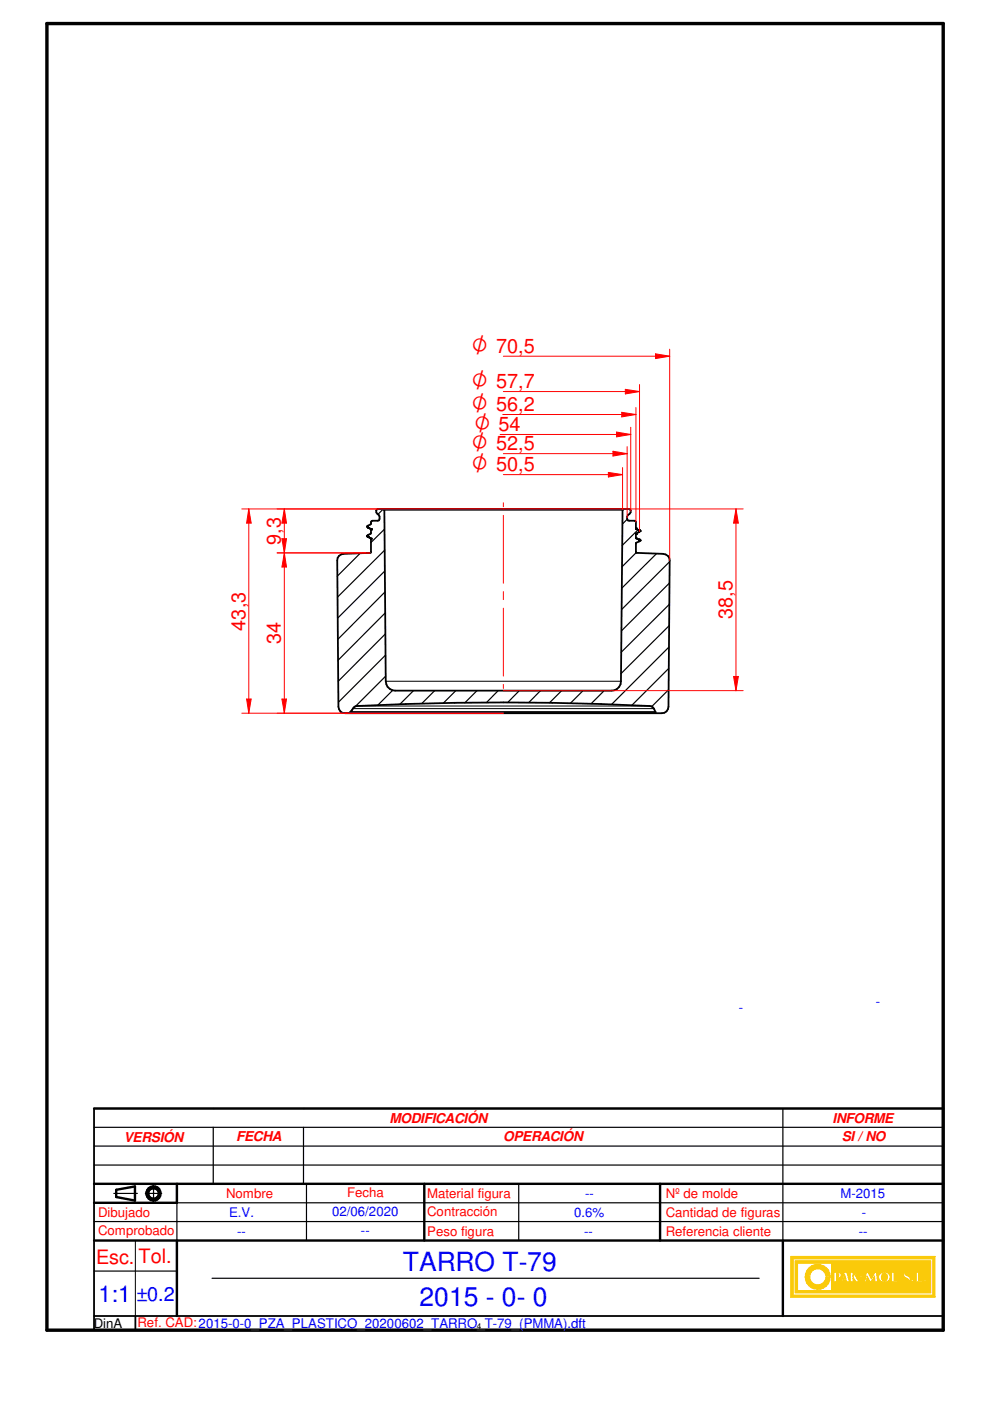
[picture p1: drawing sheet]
<svg xmlns="http://www.w3.org/2000/svg" width="210mm" height="297mm" viewBox="0 0 210 297" stroke-linecap="round" stroke-linejoin="round" font-family="sans-serif">
<path d="M9.9 5h190.1v277h-190.1z" fill="none" stroke="#000" stroke-width=".72"/>
<g fill="none" stroke="#000" stroke-width=".51">
<path d="M19.9 255h17.6M19.9 251h180.1M24.6 252.3v1.5M28.6 251.5v3.1M140 251v12M19.9 263h180.1M166 263v16"/>
<circle cx="32.5" cy="253" r="1.5"/>
<circle cx="32.6" cy="253" r="1.14"/>
</g>
<path d="M19.9 235v47h180.1v-47M19.9 279h180.1M28.7 279v3" fill="none" stroke="#000" stroke-width=".38"/>
<g fill="none" stroke="#000" stroke-width=".25">
<path d="M45.2 239v12M64.3 239v12M166 235v28M19.9 247h180.1M19.9 259h180.1M24.1 253h5M30.8 253h3.5M32.6 251.3v3.5M37.5 255v8M65 251v12M110 251v12M19.9 269.5h17.6"/>
<path d="M45 271h116"/>
</g>
<g fill="#faca0a">
<path d="M167.7 266.4v8.6h30.5v-8.6zM168.1 266.9h29.7v7.7h-29.7z" fill-rule="evenodd"/>
<path d="M168.6 267.3v6.8h28.7v-6.8zM193.1 271.5a.3 .3 0 0 1 .6 0 .3 .3 0 0 1-.6 0zM194.2 269.7h.6v1.9h.8v.2h-1.4zM195.9 271.4l.4-.1v.4l-.3 .1zM169.1 267.8h7.2v5.8h-7.2zM176.8 269.7h.8a.61 .61 0 0 1 .8 .5 .61 .61 0 0 1-.6 .7h-.4v.9h-.6zM179 269.7h.5l.6 2.1h-.6l-.1-.4h-.6l-.2 .4h-.2zM180.3 269.7h.5v.9l.8-.9h.3l-.5 .7 .7 1.4h-.7l-.5-.9-.1 .9h-.5zM182.2 270.6h.8v.2h-.8zM183.7 269.7h.3l.7 1.4 .8-1.4h.3l.3 2.1h-.6l-.1-1.2-.7 1.2h-.2l-.6-1.2-.2 1.2h-.4zM186.4 270.2a1.19 1.19 0 0 1 1.7-.4 1.19 1.19 0 0 1 .3 1.7 1.2 1.2 0 0 1-1.5 .2 1.2 1.2 0 0 1-.5-1.5zM189 269.7h.6v1.9h.8v.2h-1.4zM191.6 270a.73 .73 0 0 1 .8-.3 .73 .73 0 0 1 .6 .6l-.3 .1a.35 .35 0 0 0-.3-.5 .35 .35 0 0 0-.4 .4l.3 .1a.74 .74 0 0 1 .6 1.1 .74 .74 0 0 1-1.2 .1l-.1-.5h.2v.3a.35 .35 0 0 0 .5 .2 .35 .35 0 0 0 .1-.5 .88 .88 0 0 1-.8-1.1z" fill-rule="evenodd"/>
</g>
<g fill="none" stroke="#faca0a" stroke-width=".25">
<path d="M176.8 269.7h.8a.63 .63 0 0 1 .7 .3 .63 .63 0 0 1 0 .8l-.9 .1v.9h-.6zM179 269.7h.5l.6 2.1h-.6l-.1-.4h-.6l-.2 .4h-.2zM180.3 269.7h.5v.9l.8-.9h.3l-.5 .7 .7 1.4h-.7l-.5-.9-.1 .9h-.5zM183.7 269.7h.3l.7 1.4 .8-1.4h.3l.3 2.1h-.6l-.1-1.2-.7 1.2h-.2l-.6-1.2-.2 1.2h-.4zM186.4 270.2a1.19 1.19 0 0 1 1.7-.4 1.19 1.19 0 0 1 .3 1.7 1.2 1.2 0 0 1-1.5 .2 1.2 1.2 0 0 1-.5-1.5zM191.8 271.3h.1M192.2 271.7l-.4-.3v-.3h-.2a.73 .73 0 0 0 .4 .7 .73 .73 0 0 0 .8-.1M192.2 271.7h.1M192.2 269.7l-.4 .2-.2 .4a1.24 1.24 0 0 0 .9 1l.1 .1M192.3 269.7h.1M192.3 269.7l.6 .3 .1 .3-.3 .1a.35 .35 0 0 0-.3-.5 .35 .35 0 0 0-.4 .4l1 .6-.2 .8M192.3 270.4h.1"/>
<path d="M192.6 271.4h.1M192.6 271.4l-.4 .3M192.8 271.7h.1"/>
</g>
<path d="M171.3 269.1a2.65 2.65 0 0 1 2.9-.9 2.65 2.65 0 0 1 1.8 2.4h-.9a1.75 1.75 0 0 0-2.6-1.4 1.75 1.75 0 0 0 0 3 1.75 1.75 0 0 0 2.6-1.4h.9a2.66 2.66 0 0 1-3.6 2.4 2.66 2.66 0 0 1-1.1-4.1z" fill-rule="evenodd" fill="#faca0a"/>
<path d="M171.5 268.9a2.65 2.65 0 0 1 2.8-.7 2.65 2.65 0 0 1 1.7 2.4h-.9a1.74 1.74 0 0 0-2.6-1.4 1.74 1.74 0 0 0 0 3 1.74 1.74 0 0 0 2.6-1.4h.9a2.65 2.65 0 0 1-3.7 2.3 2.65 2.65 0 0 1-.8-4.2z" fill="none" stroke="#faca0a" stroke-width=".25"/>
<path d="M177.4 270l.4 .2v.4l-.3 .2h-.1z" fill-rule="evenodd" fill="#faca0a"/>
<path d="M177.4 270l.4 .2v.4l-.3 .2h-.1z" fill="none" stroke="#faca0a" stroke-width=".25"/>
<path d="M179.1 270.3l.2 .8h-.5z" fill="#faca0a"/>
<path d="M179.1 270.3l.2 .8h-.5z" fill="none" stroke="#faca0a" stroke-width=".25"/>
<path d="M187.1 270.2a.65 .65 0 0 1 .8-.1 .65 .65 0 0 1 .3 .7 .68 .68 0 0 1-.7 .9 .68 .68 0 0 1-.6-.9z" fill-rule="evenodd" fill="#faca0a"/>
<g fill="none" stroke="#faca0a" stroke-width=".25">
<path d="M167.7 266.4h30.5v8.6h-30.5zM168.1 266.9h29.7v7.7h-29.7zM168.6 267.3h28.7v6.8h-28.7zM169.1 267.8h7.2v5.8h-7.2zM182.2 270.6h.8v.2h-.8zM187.2 270l.3-.1a.9 .9 0 0 1 .6 .9 .9 .9 0 0 1-.6 .9 .96 .96 0 0 1-.3-1.7zM189 269.7h.6v1.9h.8v.2h-1.4zM194.2 269.7h.6v1.9h.8v.2h-1.4zM195.9 271.4l.4-.1v.4l-.3 .1z"/>
<circle cx="193.4" cy="271.5" r=".27"/>
</g>
<path d="M19.9 235h180.1M24.6 253.8l4 .8M28.6 251.5l-4 .8M37.5 251v4M90 251v12M37.5 263v16" fill="none" stroke="#000" stroke-width=".51"/>
<g fill="none" stroke="#000" stroke-width=".25">
<path d="M76.4 117.3l-4.9 4.9M81.3 107.9l-1.2 1.2M81.5 112.2l-2.8 2.8M81.6 116.6l-10.1 10M133 110.1l-1 1M134.9 117.2l-3 3M135.3 112.4l-3.4 3.3M139.2 117.4l-7.4 7.3M142 119.1l-10.2 10.1M81.6 121.1l-10 10M81.6 125.5l-10 10.1M81.7 130l-10 10"/>
<path d="M81.7 134.4l-10 10M81.7 138.9l-9.9 10M141.8 137.2l-12.1 12.2M141.9 132.7l-10.2 10.1M141.9 128.1l-10.2 10.2M141.9 123.6l-10.2 10.2M74.8 150.3l-.9 .9M81.8 143.3l-6.4 6.5M83.3 146.3l-3.2 3.2M87.7 146.4l-2.9 2.9M92.2 146.4l-2.8 2.8M96.6 146.4l-2.6 2.7"/>
<path d="M101.1 146.4l-2.5 2.6M105.6 146.4l-2.5 2.6M110.1 146.4l-2.5 2.6M114.6 146.4l-2.5 2.6M119.1 146.4l-2.6 2.6M123.6 146.4l-2.7 2.7M128.1 146.4l-2.8 2.8M141.7 146.3l-3.5 3.5M141.8 141.7l-7.8 7.8M19.9 239h180.1M19.9 235h180.1M45.2 235h.1"/>
<path d="M64.3 235h.1M19.9 243h180.1M37.5 255h162.5"/>
</g>
<path d="M74.8 150.2h63.8M75.6 149.7h62.2M81.8 144.4h49.9M28.7 263v16" fill="none" stroke="#000" stroke-width=".21"/>
<g fill="none" stroke="#000" stroke-width=".38">
<path d="M77.9 111.7l.7 .4M77.9 111.8l.1-.3 .6-.4 .1-.4 .3-.3 1.3-.1a.89 .89 0 0 0-.2-1.3l-.3-.3v-.5l.3-.3h53.2l.3 .1a.75 .75 0 0 1-.5 1.2l-.1 .3 .1 .8 1.6 .2 .1 1.6M78.1 113.9l.5 .2M78.1 111.9l.5 .3M78.6 112.1v1l-.7 .5 .7 .5M81.4 107.9v.2h50.7v-.2M81.5 108.1l.3 36.3a1.97 1.97 0 0 0 2 2h45.9a1.97 1.97 0 0 0 2-2l.3-36.3M134.8 114.1l.8 .4-.1 .3-.7 .3 .1 2.1 5.7 .2a1.37 1.37 0 0 1 1.4 1.4l-.3 31.1a1.37 1.37 0 0 1-1.4 1.3h-67.1a1.37 1.37 0 0 1-1.4-1.3l-.3-31.1a1.38 1.38 0 0 1 1.3-1.4l5.8-.2v-3.1M134.8 112.1l.8 .4-.1 .3-.7 .4v.9M134.8 112.1l.6 .3M134.8 114.1l.6 .3M74.5 151a1.5 1.5 0 0 1 1.1-1.3 607.3 607.3 0 0 1 62.5 .1l.5 .4 .4 .8"/>
<path d="M74.5 151h64.5M74.5 151v.2M139 151v.2"/>
</g>
<g fill="#000">
<circle cx="77.9" cy="113.6" r=".19"/>
<circle cx="77.9" cy="113.7" r=".19"/>
<circle cx="77.9" cy="111.6" r=".19"/>
<circle cx="77.9" cy="113.8" r=".19"/>
<circle cx="78" cy="113.8" r=".19"/>
<circle cx="78" cy="111.9" r=".19"/>
<circle cx="78.6" cy="114.1" r=".19"/>
<circle cx="78.6" cy="112.2" r=".19"/>
<circle cx="78.6" cy="112.1" r=".19"/>
<circle cx="78.7" cy="114.3" r=".19"/>
<circle cx="78.7" cy="112.3" r=".19"/>
<circle cx="134.8" cy="113.2" r=".19"/>
<circle cx="134.8" cy="112.2" r=".19"/>
<circle cx="134.8" cy="112" r=".19"/>
<circle cx="134.9" cy="114.1" r=".19"/>
<circle cx="135.4" cy="112.4" r=".19"/>
<circle cx="135.4" cy="114.4" r=".19"/>
<circle cx="135.5" cy="112.4" r=".19"/>
<circle cx="135.5" cy="114.4" r=".19"/>
<circle cx="135.6" cy="112.5" r=".19"/>
<circle cx="135.6" cy="114.5" r=".19"/>
<circle cx="135.6" cy="112.6" r=".19"/>
<circle cx="135.6" cy="114.6" r=".19"/>
</g>
<path d="M51.3 107.9h55.4M51.3 151.2h55.4M52.3 148.2h1l-.6 3z" fill="none" stroke="#f00" stroke-width=".21"/>
<path d="M52.3 148.2h1l-.6 3z" fill="#f00"/>
<path d="M52.7 107.9l.6 3h-1z" fill="none" stroke="#f00" stroke-width=".21"/>
<path d="M52.7 107.9l.6 3h-1z" fill="#f00"/>
<path d="M52.7 107.9v43.3M58.8 117.2h19.6M58.8 151.2h47.9M59.8 148.2h.9l-.4 3z" fill="none" stroke="#f00" stroke-width=".21"/>
<path d="M59.8 148.2h.9l-.4 3z" fill="#f00"/>
<path d="M60.3 117.2l.4 3h-.9z" fill="none" stroke="#f00" stroke-width=".21"/>
<path d="M60.3 117.2l.4 3h-.9z" fill="#f00"/>
<path d="M58.8 117.2h19.6M58.8 107.9h21.3M59.8 114.2h.9l-.4 3zM60.3 117.2v34" fill="none" stroke="#f00" stroke-width=".21"/>
<path d="M59.8 114.2h.9l-.4 3z" fill="#f00"/>
<path d="M60.3 107.9l.4 3h-.9z" fill="none" stroke="#f00" stroke-width=".21"/>
<path d="M60.3 107.9l.4 3h-.9z" fill="#f00"/>
<path d="M60.3 107.9v9.3M106.7 107.9h50.9M156 107.9l.5 3h-1zM106.7 146.4h50.9" fill="none" stroke="#f00" stroke-width=".21"/>
<path d="M156 107.9l.5 3h-1z" fill="#f00"/>
<path d="M155.5 143.4h1l-.5 3z" fill="none" stroke="#f00" stroke-width=".21"/>
<path d="M155.5 143.4h1l-.5 3z" fill="#f00"/>
<path d="M132 99.1v9M106.7 106.6v.8M106.7 109.3v14.4M129 100.2l3 .4-3 .5zM156 107.9v38.5M106.7 125.4v1.7M106.7 128.9v14.4M106.7 145.1v.9" fill="none" stroke="#f00" stroke-width=".21"/>
<path d="M129 100.2l3 .4-3 .5z" fill="#f00"/>
<path d="M130.7 91.6l3 .5-3 .5zM133.7 90.6v17.8M106.7 100.6h25.3" fill="none" stroke="#f00" stroke-width=".21"/>
<path d="M130.7 91.6l3 .5-3 .5z" fill="#f00"/>
<path d="M106 92.1h27.7M130 95.7l3 .5-3 .5zM133 94.7v15.1" fill="none" stroke="#f00" stroke-width=".21"/>
<path d="M130 95.7l3 .5-3 .5z" fill="#f00"/>
<path d="M106.7 96.2h26.3M131.8 87.4l3 .5-3 .5zM134.8 86.4v24.3" fill="none" stroke="#f00" stroke-width=".21"/>
<path d="M131.8 87.4l3 .5-3 .5z" fill="#f00"/>
<path d="M106.6 87.9h28.2M132.6 82.5l3 .5-3 .5zM135.6 81.5v31.1" fill="none" stroke="#f00" stroke-width=".21"/>
<path d="M132.6 82.5l3 .5-3 .5z" fill="#f00"/>
<path d="M139 75l3 .5-3 .5zM142 74v44.8M106.7 83h28.9" fill="none" stroke="#f00" stroke-width=".21"/>
<path d="M139 75l3 .5-3 .5z" fill="#f00"/>
<path d="M106.7 75.5h35.3" fill="none" stroke="#f00" stroke-width=".21"/>
<g font-size="5.6" fill="#00f">
<text x="85.4" y="269.4">TARRO T-79</text>
<text x="88.9" y="276.9">2015 - 0- 0</text>
</g>
<text font-size="4.9" fill="#00f" x="20.9" y="276">1:1</text>
<g font-size="4.6" fill="#f00">
<text x="100" y="74.8">O 70,5</text>
<text x="100" y="82.3">O 57,7</text>
<text x="100" y="87.2">O 56,2</text>
<text x="100" y="95.4">O 52,5</text>
<text x="100.6" y="91.4">O 54</text>
<text x="100" y="99.9">O 50,5</text>
</g>
<g font-size="4.2" fill="#f00">
<text x="59.5" y="115.5" transform="rotate(-90 59.5 115.5)">9,3</text>
<text x="155.3" y="131.3" transform="rotate(-90 155.3 131.3)">38,5</text>
<text x="52" y="133.7" transform="rotate(-90 52 133.7)">43,3</text>
<text x="59.5" y="136.6" transform="rotate(-90 59.5 136.6)">34</text>
<text x="20.4" y="267.9">Esc.</text>
<text x="29.3" y="267.9">Tol.</text>
</g>
<text font-size="4.2" fill="#00f" x="28.9" y="275.8">±0.2</text>
<g font-size="2.9" fill="#f00">
<text x="82.6" y="238">MODIFICACIÓN</text>
<text x="176.5" y="238">INFORME</text>
<text x="26.2" y="242.1">VERSIÓN</text>
<text x="50.1" y="242">FECHA</text>
<text x="106.7" y="242">OPERACIÓN</text>
<text x="178.5" y="242">SI / NO</text>
</g>
<g font-size="2.8" fill="#00f">
<text x="156.6" y="214.5">-</text>
<text x="185.7" y="213.3">-</text>
<text x="48.6" y="258">E.V.</text>
<text x="70.4" y="257.9">02/06/2020</text>
<text x="121.8" y="258">0.6%</text>
<text x="124" y="254">--</text>
<text x="178.2" y="254">M-2015</text>
<text x="182.8" y="257.9">-</text>
<text x="50.3" y="262">--</text>
<text x="76.5" y="261.9">--</text>
<text x="123.8" y="262">--</text>
<text x="182.1" y="262.1">--</text>
</g>
<g font-size="2.8" fill="#f00">
<text x="20.8" y="257.9">Dibujado</text>
<text x="47.9" y="254">Nombre</text>
<text x="73.6" y="253.8">Fecha</text>
<text x="90.6" y="253.9">Material figura</text>
<text x="90.6" y="257.9">Contracción</text>
<text x="141.1" y="254">Nº de molde</text>
<text x="141.1" y="257.9">Cantidad de figuras</text>
<text x="20.8" y="261.9">Comprobado</text>
<text x="90.6" y="262">Peso figura</text>
<text x="141.1" y="262">Referencia cliente</text>
<text x="29.2" y="281.4">Ref. CAD:2015-0-0_PZA_PLASTICO_20200602_TARRO_T-79_(PMMA).dft</text>
</g>
<text font-size="2.8" x="19.9" y="281.5">DinA</text>
<text font-size="1.7" x="101.1" y="281.7">4</text>
</svg>
